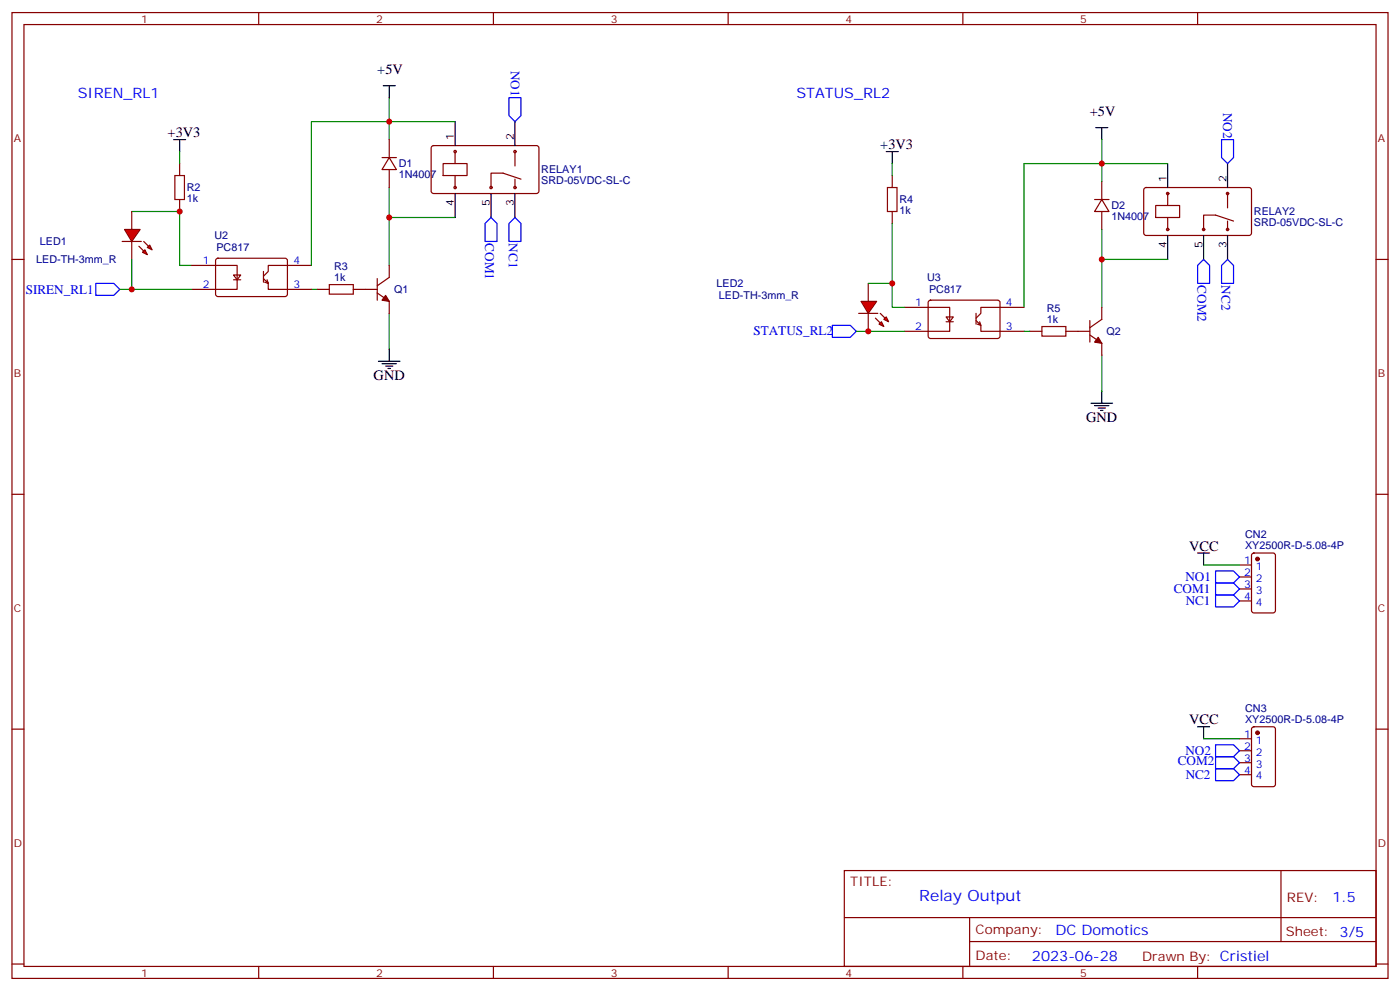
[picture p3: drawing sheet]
<svg xmlns="http://www.w3.org/2000/svg" width="412mm" height="292mm" viewBox="0 0 412 292" stroke-linecap="round" stroke-linejoin="round" font-family="sans-serif">
<g fill="none" stroke="#870000" stroke-width=".35">
<path d="M3.5 3.7h405.4v284.3h-405.4zM7.1 7.2h398.2v277.3h-398.2zM76.2 3.7v3.5M145.3 3.7v3.5M214.5 3.7v3.5M283.6 3.7v3.5M352.8 3.7v3.5M52.9 48.2v3.5M52.9 58.7v3.6M112.5 46.4h4.3M114.7 46.4l2.1 3.5h-4.3zM114.7 41.1v5.3"/>
<path d="M114.7 49.9v5.3M127.2 43.1l.5-.2h30.6l.4 .7v12.9l-.7 .5-30.6-.1-.4-.6v-12.7zM130.5 48.2h7.1v3.5h-7.1zM134.1 44.6v3.6M134.1 51.7v3.5M151.7 44.6v4.3M151.7 52.7v2.5M153.5 52.7l-5.3-1.7h-3.6v4.2M262.8 51.7v3.5M322.4 58.7h4.3M324.6 58.7l2.1 3.6h-4.3zM324.6 53.4v5.3"/>
<path d="M337.1 55.4l.5-.2 30.6 .1 .5 .6-.1 13-.7 .4h-30.6l-.4-.7v-12.7zM344 57v3.5M361.6 57v4.2M3.5 76.4h3.6M56.4 78.1h13.4v7.1h-13.4M63.7 76.2l.5-.2 20 .1 .5 .6-.1 10.2-.6 .4-20.1-.1-.4-.6v-9.9zM77.6 79.9v3.2M91.7 78.1h-12.7v1.8l-1.4 1.4M262.8 62.3v3.5M324.6 62.3v5.3M340.4 60.5h7.1v3.5h-7.1zM344 64v3.6"/>
<path d="M361.6 65.1v2.5M363.4 65.1l-5.3-1.8h-3.6v4.3M405.3 76.4h3.6M68.8 81h2.1l-1.1 1.4zM68.8 82.4h2.1M77.6 82l1.4 1.4-.3-1M78 83.1l1 .3v1.8h12.7M93.5 85.2h3.5M104.1 85.2h3.5M266.3 90.5h13.5v7h-13.5M273.6 88.6l.5-.2h20l.5 .7-.1 10.1-.6 .5-20.1-.1-.4-.6v-9.9zM278.7 93.3h2.1l-1 1.4z"/>
<path d="M278.7 94.7h2.1M287.5 94.4l1.4 1.4-.3-1.1M287.5 92.3v3.1M287.9 95.4l1 .4v1.7h12.7M301.6 90.5h-12.7v1.8l-1.4 1.4M303.4 97.5h3.5M314 97.5h3.5M3.5 145.5h3.6M405.3 145.5h3.6M365.1 166.3h3.6M365.1 169.9h3.6M365.1 173.4h3.6"/>
<path d="M365.1 176.9h3.6M368.9 163l.5-.2h5.6l.7 .4v16.5l-.5 .7h-5.8l-.7-.4v-16.5zM3.5 214.7h3.6M365.1 217.5h3.6M368.9 214.2l.5-.2h5.6l.7 .4v16.5l-.5 .6-5.8 .1-.7-.5v-16.4zM405.3 214.7h3.6M365.1 221h3.6M365.1 224.5h3.6M365.1 228.1h3.6M248.7 256.3h156.6v28.2h-156.6zM377.3 256.3v20.9M248.7 270.1h156.5"/>
<path d="M285.6 277.2h119.6M285.6 270.1v14.2M3.5 283.8h3.6M76.2 284.5v3.5M145.3 284.5v3.5M214.5 284.5v3.5M283.6 284.5v3.5M352.8 284.5v3.5M405.3 283.8h3.6"/>
<circle cx="134.1" cy="44.6" r=".35"/>
<circle cx="134.1" cy="55.2" r=".35"/>
<circle cx="144.6" cy="55.2" r=".35"/>
<circle cx="151.7" cy="44.6" r=".35"/>
<circle cx="151.7" cy="55.2" r=".35"/>
<circle cx="344" cy="57" r=".35"/>
<circle cx="361.6" cy="57" r=".35"/>
<circle cx="344" cy="67.6" r=".35"/>
<circle cx="354.5" cy="67.6" r=".35"/>
<circle cx="361.6" cy="67.6" r=".35"/>
</g>
<g fill="none" stroke="#008700" stroke-width=".35">
<path d="M114.7 28.8v7h-23v42.3M134.1 35.8h-19.4v5.3M114.7 55.2v8.8h19.4M324.6 41.1v7.1h-23v42.3M344 48.2h-19.4v5.2M38.8 62.3h14.1v15.8h3.5M114.7 64v14.1M262.8 65.8v24.7h3.5M324.6 67.6v8.8h19.4M324.6 76.4v14.1M91.7 85.2h1.8M114.7 92.3v10.5"/>
<path d="M301.6 97.5h1.8M324.6 104.6v10.6M354.5 166.3h10.6M354.5 217.5h10.6"/>
</g>
<g fill="none" stroke="#000" stroke-width=".35">
<path d="M112.9 25.2h3.5M114.7 25.2v3.6M134.1 35.8v7.1M151.7 35.8v7.1M322.8 37.6h3.5M324.6 37.6v3.5M51.2 41.1h3.5M52.9 41.1v3.5M134.1 57v7M144.6 57v7M151.7 57v7M261.1 44.6h3.5"/>
<path d="M262.8 44.6v3.6M344 48.2v7M361.6 48.2v7M344 69.3v7.1M354.5 69.3v7.1M361.6 69.3v7.1M111.5 106.4h6.3M112.5 107.1h4.3M113.6 107.8h2.1M114.3 108.5h.7M114.7 102.8v3.6M321.4 118.7h6.3"/>
<path d="M322.4 119.4h4.3M324.6 115.2v3.5M323.5 120.1h2.1M324.2 120.8h.7M352.8 162.8h3.5M354.5 162.8v3.5M352.8 214h3.5M354.5 214v3.5"/>
</g>
<g fill="none" stroke="#00f" stroke-width=".35">
<path d="M149.9 28.8h3.6v5.2l-1.8 1.8-1.8-1.8zM359.8 41.1h3.6v5.3l-1.8 1.8-1.8-1.8zM142.9 65.8l1.7-1.8 1.8 1.8v5.3h-3.5zM149.9 65.8l1.8-1.8 1.8 1.8v5.3h-3.6zM354.5 76.4l1.8 1.7v5.3h-3.5v-5.3zM361.6 76.4l1.8 1.7v5.3h-3.6v-5.3zM28.2 83.4h5.3l1.8 1.8-1.8 1.8h-5.3zM245.2 95.8h5.3l1.7 1.7-1.7 1.8h-5.3zM358.1 168.1h5.3l1.7 1.8-1.7 1.7h-5.3zM358.1 175.2h5.3l1.7 1.7-1.7 1.8h-5.3zM358.1 171.6h5.3l1.7 1.8-1.7 1.8h-5.3zM358.1 219.3h5.3l1.7 1.7-1.7 1.8h-5.3z"/>
<path d="M358.1 222.8h5.3l1.7 1.7-1.7 1.8h-5.3zM358.1 226.3h5.3l1.7 1.8-1.7 1.7h-5.3z"/>
</g>
<path d="M51.5 51.7h2.8v7h-2.8zM261.4 55.2h2.8v7.1h-2.8zM97 83.8h7.1v2.8h-7.1zM306.9 96.1h7.1v2.9h-7.1z" fill="none" stroke="#a10000" stroke-width=".35"/>
<g fill="#870000" stroke="#870000" stroke-width=".35">
<circle cx="370.4" cy="215.7" r=".53"/>
<circle cx="370.4" cy="164.6" r=".53"/>
</g>
<g fill="#f00" stroke="#870000" stroke-width=".35">
<path d="M36.7 67.6h4.6l-2.5 3.5z"/>
<path d="M36 71.1h5.6z"/>
</g>
<g fill="#870000" stroke="#870000" stroke-width=".35">
<path d="M42.3 71.1l1.4 1.4z"/>
<path d="M40.9 72.5l1.4 1.4z"/>
</g>
<g fill="#f00" stroke="#870000" stroke-width=".35">
<path d="M44.1 72.1l.7 1.5-1.4-.8z"/>
<path d="M42 74.3l.7-.7 .7 1.4z"/>
</g>
<path d="M38.8 62.3v5.3M38.8 71.1v5.3" fill="none" stroke="#870000" stroke-width=".35"/>
<g fill="#f00" stroke="#870000" stroke-width=".35">
<path d="M253.6 88.7h4.6l-2.4 3.6z"/>
<path d="M252.9 92.3h5.7z"/>
</g>
<g fill="#870000" stroke="#870000" stroke-width=".35">
<path d="M259.3 92.3l1.4 1.4z"/>
<path d="M257.9 93.7l1.4 1.4z"/>
</g>
<g fill="#f00" stroke="#870000" stroke-width=".35">
<path d="M260.3 94l.8-.7 .7 1.4z"/>
<path d="M258.9 95.4l.7-.7 .7 1.4z"/>
</g>
<path d="M114.7 78.1v3.6l-3.6 2.4M107.6 85.2h3.5M111.1 82v6.4M111.1 86.3l3.6 2.4v3.6M255.8 83.4v5.3M255.8 92.3v5.2M317.5 97.5h3.5M321 94.4v6.3M321 98.6l3.6 2.5v3.5M324.6 90.5v3.5l-3.6 2.5" fill="none" stroke="#870000" stroke-width=".35"/>
<path d="M52.9 44.6v3.6M262.8 48.2v3.5M38.8 76.4v8.8M35.3 85.2h21.1M252.2 97.5h14.1M255.8 83.4h7" fill="none" stroke="#008700" stroke-width=".35"/>
<g fill="#870000" stroke="#870000" stroke-width=".35">
<path d="M113.6 87l1.1 1.7-2.2-.3z"/>
<path d="M323.5 99.3l1.1 1.8-2.2-.4z"/>
</g>
<g fill="#c00">
<circle cx="114.7" cy="35.8" r=".88"/>
<circle cx="114.7" cy="64" r=".88"/>
<circle cx="324.6" cy="76.4" r=".88"/>
<circle cx="324.6" cy="48.2" r=".88"/>
<circle cx="38.8" cy="85.2" r=".88"/>
<circle cx="255.8" cy="97.5" r=".88"/>
<circle cx="52.9" cy="62.3" r=".88"/>
<circle cx="262.8" cy="83.4" r=".88"/>
</g>
<text font-size="4.6" fill="#00f" x="270.8" y="265.3">Relay Output</text>
<g font-size="4.2">
<text x="111.1" y="21.7">+5V</text>
<text x="321" y="34">+5V</text>
<text x="49.4" y="40.4">+3V3</text>
<text x="259.3" y="43.9">+3V3</text>
<text x="110.1" y="112">GND</text>
<text x="320" y="124.4">GND</text>
<text x="350.3" y="162.1">VCC</text>
<text x="350.3" y="213.3">VCC</text>
</g>
<g font-size="4.2" fill="#00f">
<text x="22.9" y="28.8">SIREN_RL1</text>
<text x="234.6" y="28.8">STATUS_RL2</text>
<text x="392.5" y="265.6">1.5</text>
<text x="310.9" y="275.1">DC Domotics</text>
<text x="304" y="282.9">2023-06-28</text>
</g>
<g font-size="3.9" fill="#00f">
<text x="150.4" y="20.8" transform="rotate(90 150.4 20.8)">NO1</text>
<text x="360.3" y="33.2" transform="rotate(90 360.3 33.2)">NO2</text>
<text x="142.9" y="71.6" transform="rotate(90 142.9 71.6)">COM1</text>
<text x="149.9" y="71.6" transform="rotate(90 149.9 71.6)">NC1</text>
<text x="352.8" y="84" transform="rotate(90 352.8 84)">COM2</text>
<text x="359.8" y="84" transform="rotate(90 359.8 84)">NC2</text>
<text x="7.6" y="86.4">SIREN_RL1</text>
<text x="221.9" y="98.8">STATUS_RL2</text>
<text x="349.2" y="171.1">NO1</text>
<text x="345.8" y="174.7">COM1</text>
<text x="349.3" y="178.2">NC1</text>
<text x="347" y="225.3">COM2</text>
<text x="349.2" y="222.3">NO2</text>
<text x="349.3" y="229.3">NC2</text>
</g>
<g font-size="3.9" fill="#800">
<text x="250.5" y="260.9">TITLE:</text>
<text x="379.1" y="265.6">REV:</text>
<text x="287.4" y="275.1">Company:</text>
<text x="378.7" y="275.7">Sheet: 3/5</text>
<text x="287.4" y="282.8">Date:</text>
<text x="336.4" y="282.8">Drawn By: Cristiel</text>
</g>
<g font-size="3.2" fill="#800">
<text x="41.6" y="6.7">1</text>
<text x="110.8" y="6.7">2</text>
<text x="179.9" y="6.7">3</text>
<text x="249.1" y="6.7">4</text>
<text x="318.2" y="6.7">5</text>
<text x="4.1" y="41.8">A</text>
<text x="405.9" y="41.8">A</text>
<text x="4.1" y="110.9">B</text>
<text x="405.9" y="110.9">B</text>
<text x="4.1" y="180.1">C</text>
<text x="405.9" y="180.1">C</text>
<text x="4.1" y="249.2">D</text>
<text x="405.9" y="249.2">D</text>
<text x="41.6" y="287.5">1</text>
<text x="110.8" y="287.5">2</text>
<text x="179.9" y="287.5">3</text>
<text x="249.1" y="287.5">4</text>
<text x="318.2" y="287.5">5</text>
</g>
<g font-size="3.2">
<text x="133.7" y="41.1" transform="rotate(-90 133.7 41.1)">1</text>
<text x="151.3" y="41.1" transform="rotate(-90 151.3 41.1)">2</text>
<text x="343.6" y="53.4" transform="rotate(-90 343.6 53.4)">1</text>
<text x="361.2" y="53.4" transform="rotate(-90 361.2 53.4)">2</text>
<text x="133.7" y="60.8" transform="rotate(-90 133.7 60.8)">4</text>
<text x="144.3" y="60.8" transform="rotate(-90 144.3 60.8)">5</text>
<text x="151.3" y="60.8" transform="rotate(-90 151.3 60.8)">3</text>
<text x="343.6" y="73.1" transform="rotate(-90 343.6 73.1)">4</text>
<text x="354.2" y="73.1" transform="rotate(-90 354.2 73.1)">5</text>
<text x="361.2" y="73.1" transform="rotate(-90 361.2 73.1)">3</text>
</g>
<g font-size="3.2" fill="#000080">
<text x="117.5" y="52.5">1N4007</text>
<text x="117.5" y="49.3">D1</text>
<text x="159.5" y="51.1">RELAY1</text>
<text x="55" y="59.6">1k</text>
<text x="55" y="56.3">R2</text>
<text x="159.5" y="54.3">SRD-05VDC-SL-C</text>
<text x="264.9" y="59.9">R4</text>
<text x="264.9" y="63.1">1k</text>
<text x="327.4" y="64.9">1N4007</text>
<text x="327.4" y="61.6">D2</text>
<text x="369.4" y="63.4">RELAY2</text>
<text x="63.2" y="70.5">U2</text>
<text x="369.4" y="66.6">SRD-05VDC-SL-C</text>
<text x="10.7" y="77.6">LED-TH-3mm_R</text>
<text x="11.8" y="72.3">LED1</text>
<text x="63.8" y="74">PC817</text>
<text x="98.4" y="82.7">1k</text>
<text x="98.4" y="79.5">R3</text>
<text x="273.1" y="82.8">U3</text>
<text x="116.1" y="86.4">Q1</text>
<text x="211.1" y="84.6">LED2</text>
<text x="211.8" y="88.1">LED-TH-3mm_R</text>
<text x="273.7" y="86.3">PC817</text>
<text x="308.3" y="95.1">1k</text>
<text x="308.3" y="91.8">R5</text>
<text x="326" y="98.7">Q2</text>
<text x="366.8" y="161.6">XY2500R-D-5.08-4P</text>
<text x="366.8" y="158.4">CN2</text>
<text x="366.8" y="209.6">CN3</text>
<text x="366.8" y="212.8">XY2500R-D-5.08-4P</text>
</g>
<g font-size="3.2" fill="#00f">
<text x="59.7" y="77.8">1</text>
<text x="86.4" y="77.8">4</text>
<text x="59.7" y="84.8">2</text>
<text x="86.4" y="84.8">3</text>
<text x="269.6" y="90.1">1</text>
<text x="296.3" y="90.1">4</text>
<text x="269.6" y="97.2">2</text>
<text x="296.3" y="97.2">3</text>
<text x="366.5" y="166">1</text>
<text x="370" y="167.7">1</text>
<text x="366.5" y="169.5">2</text>
<text x="366.5" y="173">3</text>
<text x="370" y="171.3">2</text>
<text x="366.5" y="176.6">4</text>
<text x="370" y="174.8">3</text>
<text x="370" y="178.3">4</text>
<text x="366.5" y="217.1">1</text>
<text x="366.5" y="220.7">2</text>
<text x="370" y="218.9">1</text>
<text x="366.5" y="224.2">3</text>
<text x="366.5" y="227.7">4</text>
<text x="370" y="222.4">2</text>
<text x="370" y="226">3</text>
<text x="370" y="229.5">4</text>
</g>
</svg>
